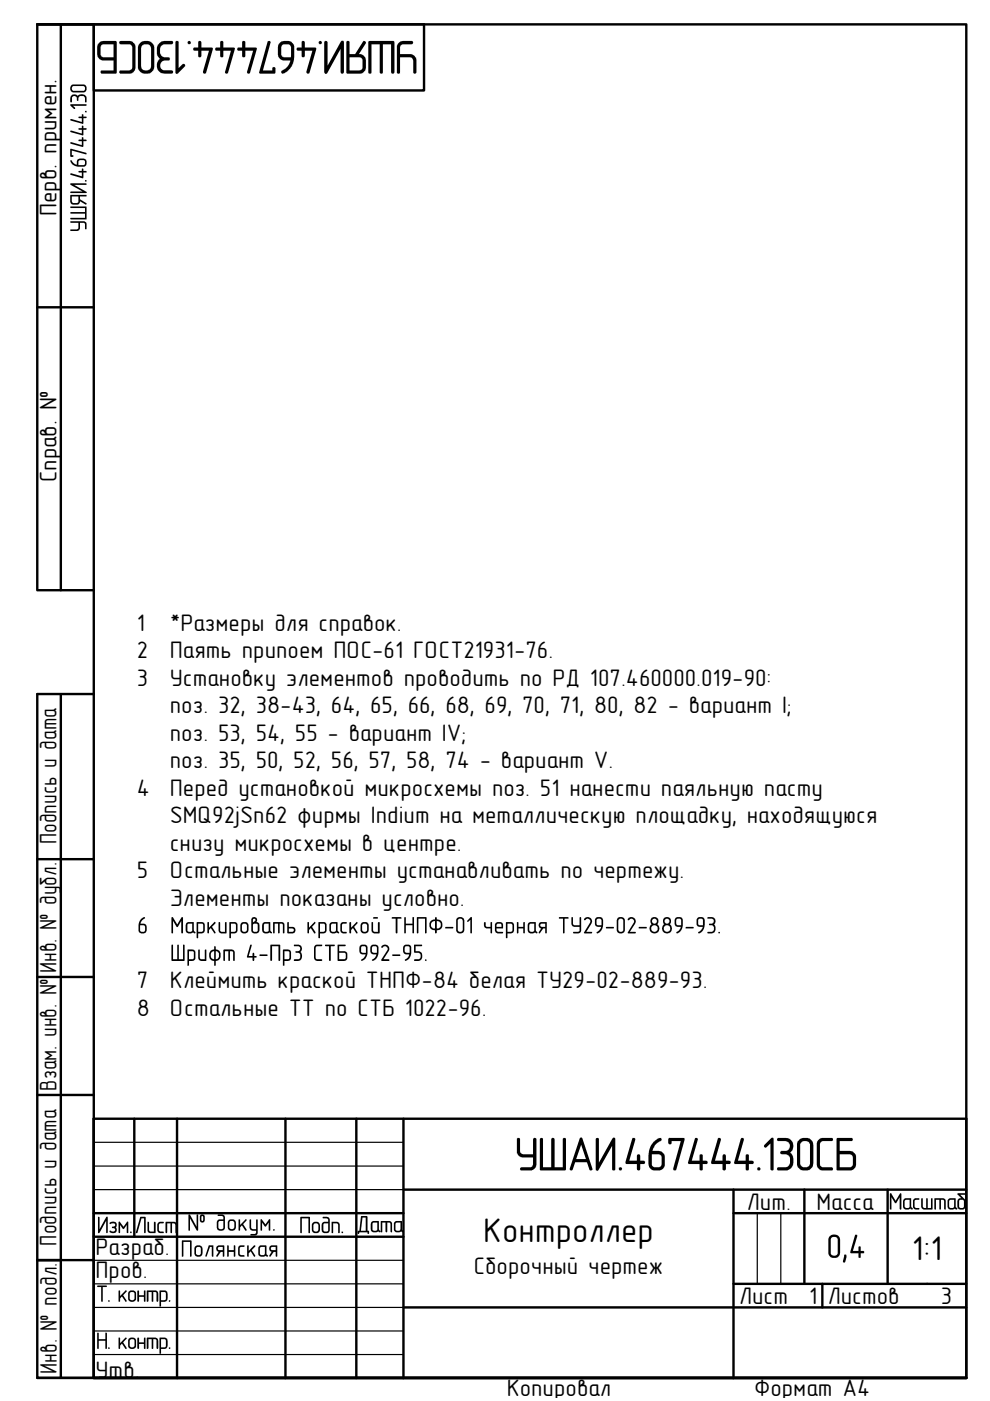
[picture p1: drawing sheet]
<svg xmlns="http://www.w3.org/2000/svg" width="210mm" height="297mm" viewBox="0 0 210 297" stroke-linecap="round" stroke-linejoin="round" font-family="sans-serif">
<!-- layer: 0 -->
<g fill="#000">
<path d="M15.1 20.3l.4-.3 .6 .1a.38 .38 0 0 0 .4 .2 .38 .38 0 0 0 .3-.2l.7-.1 .7 .3 .2 .4v1l-.4-.1v-.8l-.2-.4h-1l-.2 .4v.5l-.2 .1-.2-.9-.4-.1a.46 .46 0 0 0-.5 .5l-.1 .8h-.2l-.1-.9zM14.9 22.2l3.4-.1 .1 .3h-2.9l.4 .5-.2 .2-.8-.7zM35.1 259.1l1.9-.1 .4 .2 .1 .4v1.9l-.3-.1v-1.7l-.3-.3h-.4l-.1 2.1-.3-.2v-1.9h-.6v1.9l-.3 .2zM52.4 264.1h.3v1.1l1.2-1.2 .2 .1v.2l-.7 .7 .7 1.2-.1 .2h-.2l-.6-1.1-.5 .4v.7h-.3zM55.2 258.6l.3-.1 .8 1.1 .7-1h.3v2.3l-.3-.1v-1.6l-.7 .9-.7-.9v1.7h-.3z"/>
<path d="M15.1 18.1l.3-.2h2.5l.4 .4 .1 .8-.6 .5h-2.4l-.4-.3-.1-.3zM15.4 18.3l-.2 .5 .3 .5h2.3l.2-.2v-.6l-.3-.3z"/>
<path d="M201.3 254.5l-.1 1.4 .3 .2h.5l.3-.3v-1.4zM201.1 254.3l.3-.3 1.2 .1 .1 1.9a.26 .26 0 0 1 .3 .2 .26 .26 0 0 1-.3 .3 .26 .26 0 0 1-.2-.3l-.4 .3h-.6l-.5-.3-.1-1.7z"/>
<path d="M203.5 254.4l-.1 .2v1.3l.2 .2h.5l.3-.2v-1.3l-.2-.2zM203 253l1.7 .1-.1 .2h-1l1.1 1.2v1.4l-.4 .5-.8 .1-.5-.5v-1.5l.3-.4 .5-.1-.8-.8z"/>
<path d="M34.1 273.9v1.8l1-.1 .1-1.5-.2-.2zM33.8 273.6h1.3l.4 .3v.4v1.3l-.5 .4h-.9v1h-.3z"/>
<path d="M55.2 264.5l-.1 1.4 .3 .2h.5l.3-.3v-1.4zM54.8 264.3l.4-.3h1.2l.1 1.9a.3 .3 0 0 1 .3 .2 .3 .3 0 0 1-.1 .3h-.1a.55 .55 0 0 0-.8 0h-.7l-.3-.4z"/>
<path d="M57.5 264.5l-.1 .4 .2 .1h.8v-.6zM57.2 264.2l.4-.2h1.1v2.4l-.3-.1v-.9h-.4l-.6 1h-.3l.5-1-.3-.1-.2-.4z"/>
<path d="M83.9 259.3l-.1 1.4 .3 .2h.6l.2-.3v-1.4zM83.6 259.2l.4-.3h1.2v1.8a.3 .3 0 0 1 .3 .2 .3 .3 0 0 1-.1 .4 .61 .61 0 0 0-.9 0l-.6-.1-.4-.4z"/>
<path d="M34.1 283.9v1.8l.9-.1 .2-.1v-1.4l-.2-.2zM33.9 283.6h1.1l.3 .2 .2 .5v1.3l-.5 .4h-.9v.9l-.1 .2-.2-.1z"/>
<circle cx="18.2" cy="23.7" r=".17"/>
</g>
<g fill="none" stroke="#000" stroke-width=".51">
<path d="M12.9 5.2v119.9M19.9 5.2v14h70v-14h-82v119.9h12M7.9 65.2h12M12.9 147.2v144.9M19.9 147.2h-12v144.9h12M7.9 182.2h12M7.9 207.1h12M7.9 232.2h12M19.9 237.2h185v55h-185zM19.9 237.2v54.9h185h-185M28.5 237.2v25M37.5 237.2v55"/>
<path d="M60.5 237.2v55M75.6 237.2v55M85.5 237.2v55M19.9 257.2h65.6M85.5 252.2h119.4M155.5 257.2h49.4M155.5 252.2v40M170.5 252.2v20M188.2 252.2v20M12.9 267.2h-5h12M19.9 262.2h65.6M85.5 277.2h119.4"/>
<path d="M155.5 272.2h49.4M174.4 272.2v5M7.9 292.1h197v-286.9h-185v286.9"/>
</g>
<path d="M19.9 242.2h65.6M19.9 247.2h65.6M19.9 252.2h65.6M160.6 257.2v15M165.6 257.2v15M19.9 267.2h65.6M19.9 272.2h65.6M19.9 277.2h65.6M19.9 282.2h65.6M19.9 287.2h65.6" fill="none" stroke="#000" stroke-width=".25"/>
<path d="M196.5 272.2h8.4" fill="none" stroke="#000" stroke-width=".3"/>
<g fill="#000">
<path d="M72.3 195.7l.3-.2 .9 .1-.1 .2h-.7l-.2 .3v1.3l.3 .2h.7l-.1 .3h-.8l-.4-.5v-1.4zM74.1 195.5l.4 .1v1.1l1.1-1.2h.2v.2l-.7 .8 .7 1.3h-.3l-.7-1-.3 .4v.6a.19 .19 0 0 1-.3 .1 .19 .19 0 0 1-.1-.2zM83.1 194.5h2l-.1 .3h-.7v3a.19 .19 0 0 1-.2 .1 .19 .19 0 0 1-.2-.2v-2.9h-.8zM85.8 194.5h.2v1.3h1.4v-1.3h.4l-.1 3.4-.3-.1v-1.6h-1.4v1.6h-.3zM88.4 194.5h2v3.4l-.3-.1v-3h-1.4v3l-.1 .1-.2-.1zM99 195.2l.8-.8h.2l.1 3.4-.2 .1-.2-.1v-2.8l-.5 .5zM118.5 194.5h2.1l-.1 .3h-.8v3l-.1 .1-.2-.1v-3h-.8zM121.2 194.5h.3v1.4l.3 .3h1.1v-1.6l.1-.2 .2 .1v2.9l-.2 .4-.4 .1h-1.1l.1-.3 1.2-.2 .1-.9h-1.2l-.4-.2-.2-.4zM145.4 196.6l1.6-.1 .1 .2-.1 .1h-1.6zM150 194.5l1-.1 .4 .2 .3 .4v.6a.36 .36 0 0 0-.3 .3 .36 .36 0 0 0 .2 .4l.1 .9-.3 .5-.4 .2h-1l.1-.3h.8l.5-.5v-.5l-.2-.3-.9-.3 .1-.2h.5a.54 .54 0 0 0 .4-.5 .54 .54 0 0 0-.4-.5h-.8zM47.4 201.3h1.7l.5 .2 .2 .3v1.9l-.2 .1-.2-.2v-1.8l-.1-.1h-.5v1.9l-.3 .2-.1-.1v-2h-.7v2h-.3zM87.8 200.4l1.6-.1 .1 .1-.1 .2h-1.3v1.1h.8l.6 .5v1l-.6 .5h-1.1l.2-.3 .9-.1 .3-.4-.2-.8-1.2-.1z"/>
<path d="M76.6 195.7l.4-.2h.7l.4 .3 .1 1.5-.4 .5-.7 .1-.6-.4-.1-1.4zM77 195.9l-.2 .3v1l.1 .3 .6 .1 .3-.4v-1l-.3-.4z"/>
<path d="M79.1 194.5l.9-.1 .1 .3-.9 .1zM78.8 195.5l.3 .1v1.7l.3 .3h.7v-1.9l.1-.2 .3 .1v2.3h-1.2l-.4-.3z"/>
<path d="M92.6 195.3v1.5h.3l.5-.3 .1-.7-.3-.4zM91.6 195.5l-.2 .3v.7l.4 .3h.4v-1.5zM91.3 195.3l.5-.3 .4-.1v-.3l.3-.2 .1 .5 .7 .2 .5 .5-.1 1-.4 .5-.7 .1v.5l-.2 .2-.2-.2v-.5l-.7-.1-.4-.5-.1-.9z"/>
<path d="M143.5 194.8l-.1 .3 .1 .9 .9 .2v-1.3l-.2-.1zM143.2 194.7l.4-.3h.6l.3 .1 .3 .4-.1 1.7-.2 .5-.5 .6a.43 .43 0 0 1-.6 0l.6-.5 .3-.7h-.7l-.4-.2-.2-.4z"/>
<path d="M148.1 194.9v1.2l.9 .1v-1.3l-.2-.1zM147.9 194.6l.3-.2h.7l.4 .3 .1 .3-.1 1.6-.6 1.1a.3 .3 0 0 1-.4 .2 .3 .3 0 0 1-.2-.3l.6-.5 .3-.6h-.8l-.4-.3-.1-1.3z"/>
<path d="M71.9 202v1.4l1.3-.1 .1-.2-.1-1zM71.6 200.3h1.7l-.1 .3h-1.3v1.1h1.2l.4 .2 .1 1.3-.3 .5h-1.7z"/>
<path d="M86 200.7l-.2 .3 .1 .9 1 .1-.1-1.3zM85.6 200.5l.4-.2h.7l.5 .4-.1 1.9-.3 .6-.4 .3a.3 .3 0 0 1-.3 .2 .3 .3 0 0 1-.3-.2l.7-.5 .3-.6h-.8l-.5-.4v-1.1z"/>
<circle cx="152.5" cy="197.7" r=".17"/>
<circle cx="90.3" cy="203.6" r=".16"/>
</g>
<g font-size="10.1">
<text x="89" y="8.7" transform="rotate(-180 89 8.7)">УШЯИ.467444.130СБ</text>
<text x="108.9" y="248.2">УШАИ.467444.130 СБ</text>
</g>
<g font-size="7.2">
<text x="102.5" y="263.3">Контроллер</text>
<text x="175.1" y="266.7">0,4</text>
<text x="193.3" y="267.2">1:1</text>
</g>
<g font-size="5.1">
<text x="12" y="45.8" transform="rotate(-90 12 45.8)">Перв. примен.</text>
<text x="18.4" y="49.3" transform="rotate(-90 18.4 49.3)">УШЯИ .467444.130</text>
<text x="12" y="102.3" transform="rotate(-90 12 102.3)">Справ. №</text>
<text x="29" y="133.7">1</text>
<text x="36" y="133.7">*Размеры для справок.</text>
<text x="29" y="139.6">2</text>
<text x="36" y="139.6">Паять припоем ПОС-61 ГОСТ21931-76.</text>
<text x="29" y="145.4">3</text>
<text x="36" y="145.4">Установку элементов проводить по РД 107.460000.019-90:</text>
<text x="36" y="151.3">поз. 32, 38-43, 64, 65, 66, 68, 69, 70, 71, 80, 82 - вариант I;</text>
<text x="36" y="157.1">поз. 53, 54, 55 - вариант IV;</text>
<text x="36" y="162.9">поз. 35, 50, 52, 56, 57, 58, 74 - вариант V.</text>
<text x="29" y="168.7">4</text>
<text x="36" y="168.7">Перед установкой микросхемы поз. 51 нанести паяльную пасту</text>
<text x="12" y="179" transform="rotate(-90 12 179)">Подпись и дата</text>
<text x="36" y="174.6">SMQ92jSn62 фирмы Indium на металлическую площадку, находящуюся</text>
<text x="36" y="180.4">снизу микросхемы в центре.</text>
<text x="29" y="186.2">5</text>
<text x="36" y="186.2">Остальные элементы устанавливать по чертежу.</text>
<text x="29" y="197.9">6</text>
<text x="36" y="192.1">Элементы показаны условно.</text>
<text x="36" y="197.9">Маркировать краской ТНПФ</text>
<text x="94.1" y="197.9">-01</text>
<text x="102.3" y="197.9">черная ТУ</text>
<text x="123.5" y="197.9">29-02-889-93.</text>
<text x="36" y="203.8">Шрифт</text>
<text x="52" y="203.8">4-Пр</text>
<text x="62" y="203.8">3 СТБ</text>
<text x="75.8" y="203.8">992-95.</text>
<text x="12" y="206.3" transform="rotate(-90 12 206.3)">Инв. № дубл.</text>
<text x="29" y="209.5">7</text>
<text x="36" y="209.5">Клеймить краской ТНПФ-84 белая ТУ29-02-889-93.</text>
<text x="29" y="215.4">8</text>
<text x="36" y="215.4">Остальные ТТ по СТБ 1022-96.</text>
<text x="12" y="231.2" transform="rotate(-90 12 231.2)">Взам. инв. №</text>
<text x="158.4" y="256.5">Лит.</text>
<text x="173.1" y="256.5">Масса</text>
<text x="188.3" y="256.5">Масштаб</text>
<text x="20.4" y="261.5">Изм .</text>
<text x="28.5" y="261.5">Лист</text>
<text x="39.6" y="260.9">№ докум</text>
<text x="57.6" y="260.9">.</text>
<text x="63.3" y="261.5">Подп . Дата</text>
<text x="12" y="264.1" transform="rotate(-90 12 264.1)">Подпись и дата</text>
<text x="20.3" y="266">Разраб.</text>
<text x="38.2" y="266.4">Полянская</text>
<text x="20.3" y="271">Пров.</text>
<text x="100.4" y="270.1">Сборочный чертеж</text>
<text x="20.3" y="276">Т. контр</text>
<text x="35.4" y="276">.</text>
<text x="156.7" y="276.4">Лист</text>
<text x="171.6" y="276.4">1</text>
<text x="175.5" y="276.4">Листов</text>
<text x="199.5" y="276.4">3</text>
<text x="20.3" y="286">Н. контр</text>
<text x="35.4" y="286">.</text>
<text x="12.1" y="291.3" transform="rotate(-90 12.1 291.3)">Инв. № подл.</text>
<text x="20.3" y="292.1">Утв.</text>
<text x="107.4" y="295.9">Копировал</text>
<text x="159.9" y="295.9">Формат А4</text>
</g>
</svg>
